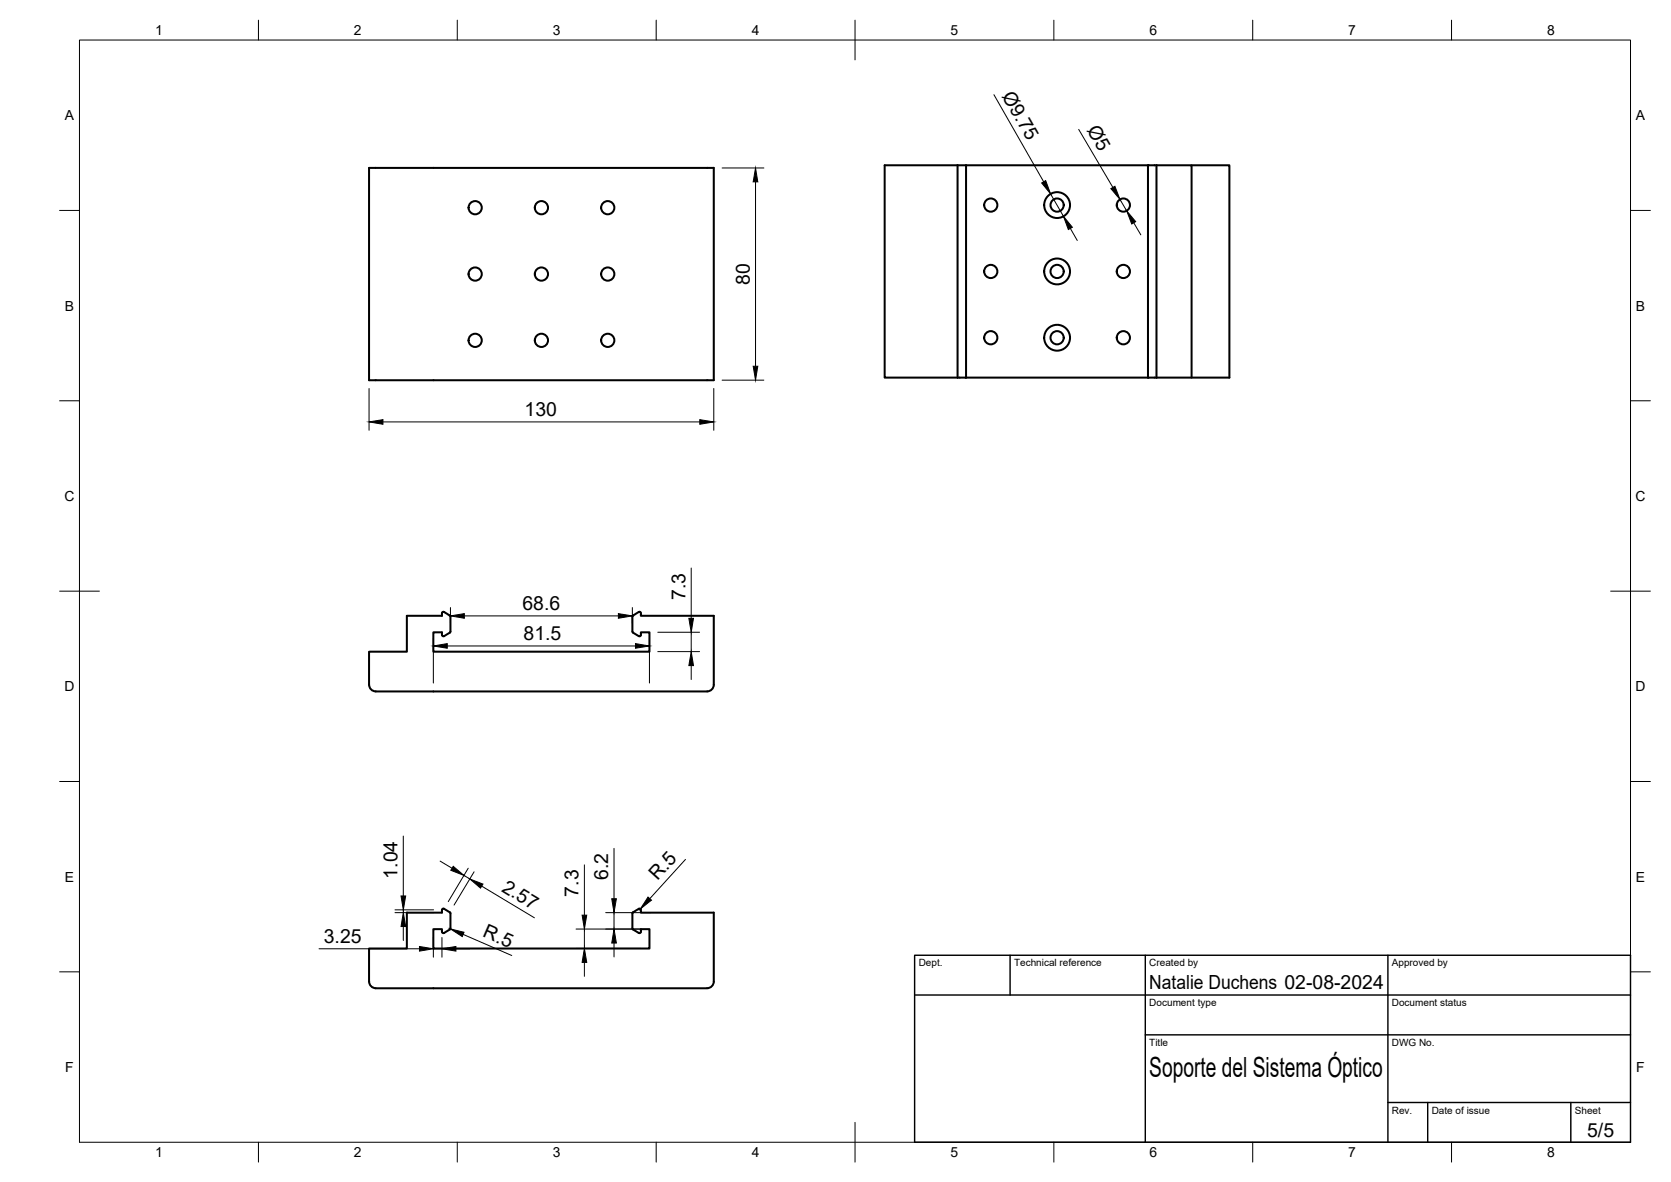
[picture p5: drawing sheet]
<svg xmlns="http://www.w3.org/2000/svg" width="420mm" height="297mm" viewBox="0 0 420 297" stroke-linecap="round" stroke-linejoin="round" font-family="sans-serif">
<!-- layer: Visible -->
<g fill="none" stroke="#000" stroke-width=".51">
<path d="M92.8 42.2h86.7v53.4h-86.7zM240.8 41.5h2.1M240.8 41.5h-18.4v53.4h18.4M240.8 41.5v53.4M242.9 41.5h45.7M242.9 41.5v53.4M288.6 41.5h2.2M288.6 41.5v53.4M290.8 41.5h8.8v53.4M290.8 41.5v53.4M299.6 41.5h9.5v53.4h-18.3M240.8 94.9h2.1"/>
<path d="M242.9 94.9h45.7M288.6 94.9h2.2M113.1 154.7l-1.6-1-.4 .4v.7h-8.8v9h-9.5v8.3M113.1 154.7l.2 .2-.1 4-1.7 1-.4-.3v-.7h-2.1v4.9h54.3v-4.9h-2.2v.8l-.5 .2M159 154.9v3.8M159 158.7l.2 .3 1.4 .9M159.2 154.7l-.2 .2M160.6 153.8l-1.4 .9M160.6 153.8l.5 .1v.9h18.4v17.3a1.66 1.66 0 0 1-1.7 1.6M92.8 172.1a1.7 1.7 0 0 0 1.7 1.7h83.3M113.3 233.3l-.2 .3-1.6 .9-.3-.2-.1-.8h-2.1v4.9h54.3v-4.9h-2.2v.8l-.5 .1M113.3 229.5v3.8"/>
<path d="M113.3 229.5l-.2-.3-1.6-.9-.3 .2-.1 .8h-8.8v9.1h-9.5v8.3M159 229.5v3.8M159 233.3l.2 .3 1.4 .9M160.6 228.4l-1.4 .8-.2 .3M160.6 228.4l.5 .1v.8h18.4v17.4a1.66 1.66 0 0 1-1.7 1.6M92.8 246.7a1.66 1.66 0 0 0 1.7 1.6l83.3 .1"/>
<circle cx="119.5" cy="52.2" r="1.66"/>
<circle cx="136.1" cy="52.2" r="1.66"/>
<circle cx="152.8" cy="52.2" r="1.66"/>
<circle cx="249.1" cy="51.5" r="1.66"/>
<circle cx="265.8" cy="51.5" r="1.66"/>
<circle cx="265.8" cy="51.5" r="3.2"/>
<circle cx="282.5" cy="51.5" r="1.66"/>
<circle cx="119.5" cy="68.9" r="1.66"/>
<circle cx="136.1" cy="68.9" r="1.66"/>
<circle cx="152.8" cy="68.9" r="1.66"/>
<circle cx="249.1" cy="68.2" r="1.66"/>
<circle cx="265.8" cy="68.2" r="1.66"/>
<circle cx="265.8" cy="68.2" r="3.2"/>
<circle cx="282.5" cy="68.2" r="1.66"/>
<circle cx="119.5" cy="85.5" r="1.66"/>
<circle cx="136.1" cy="85.5" r="1.66"/>
<circle cx="152.8" cy="85.5" r="1.66"/>
<circle cx="249.1" cy="84.9" r="1.66"/>
<circle cx="265.8" cy="84.9" r="1.66"/>
<circle cx="265.8" cy="84.9" r="3.2"/>
<circle cx="282.5" cy="84.9" r="1.66"/>
</g>
<!-- layer: BORDER -->
<g fill="none" stroke="#000" stroke-width=".25">
<path d="M20 10.1h390v276.9h-390zM65 5.1v5M115 5.1v5M165 5.1v5M215 5.1v10M265 5.1v5M315 5.1v5M365 5.1v5M15 52.9h5M410 52.9h5M15 100.7h5M410 100.7h5"/>
<path d="M15 148.6h10M405 148.6h10M15 196.4h5M410 196.4h5M15 244.2h5M410 244.2h5M65 287v5M115 287v5M165 287v5M215 282.1v9.9M265 287v5M315 287v5"/>
<path d="M365 287v5"/>
</g>
<!-- layer: TITLEBLOCK -->
<path d="M230 240.1h180v46.9h-180zM230 250h180M254 240.1v9.9M288 240.1v46.9M349 240.1v46.9M288 260.1h122M349 277.1h61M359 277.1v9.9M395 277.1v9.9" fill="none" stroke="#000" stroke-width=".36"/>
<!-- layer: FD_Dimensions -->
<g fill="none" stroke="#000" stroke-width=".25">
<path d="M249.9 23.8l12.5 21.9M271.2 32.5l8.6 14.6M181.6 42.2h10.5M190 45.7v46.3M264.2 48.7l3.2 5.7M269.1 57.4l1.8 3M281.6 50.1l1.7 2.9M285.1 56l1.8 3M92.8 97.6v10.5M179.5 97.6v10.5M181.6 95.5h10.5M96.3 106h79.7"/>
<path d="M113.3 152.7v3.9M116.8 154.8h38.7M159 152.7v3.9M165.4 158.9h10.5M173.8 142.8v12.6M173.8 158.9v4.9M109 160.2v11.4M112.5 162.3h47.3M163.3 160.2v11.4M165.4 163.8h10.5M173.8 167.3v3.5M101.4 210.1v15.1"/>
<path d="M110.7 216.4l3 1.8M116.6 220l1.5 .9M117.7 218.2l-5 8.4M119.2 219.1l-5 8.3M146.9 217.3v12.7M154.4 213.2v12.7M172.4 216l-9 9.8M80.2 238.4h25.3M99.3 229.3h9.7M99.3 228.6h9.7M101.4 228.6v.7M101.4 232.8v3.6"/>
<path d="M109 235.6v4.9M109 238.4h2.1M111.1 235.6v4.9M112.9 233.3l.3 .1M114.6 238.4h3.5M116.4 234.8l12.3 5.3M121.1 222.7l13.3 7.9M144.8 238.3h16.4M144.8 233.5h16.4M146.9 233.5v4.8M152.3 229.3h11.3M154.4 229.3v4.2"/>
<path d="M154.4 237v3.5M161 228.4l-.2 .2M146.9 241.9v3.4"/>
</g>
<g fill="#000" stroke="#000" stroke-width=".25">
<path d="M190 42.2l.5 3.5h-1.1zM261.9 46l1-.6 1.3 3.3zM267.4 54.4l2.2 2.7-1 .6zM279.3 47.4l1-.6 1.3 3.3zM283.3 53l2.3 2.7-1 .6zM189.4 92h1.1l-.5 3.5zM92.8 106l3.5-.5v1.1zM176 105.5l3.5 .5-3.5 .6zM113.3 154.8l3.5-.6v1.2zM155.5 154.2l3.5 .6-3.5 .6zM173.2 155.4h1.2l-.6 3.5zM109 162.3l3.5-.6v1.2z"/>
<path d="M159.8 161.7l3.5 .6-3.5 .6zM173.8 163.8l.6 3.5h-1.2zM114 217.7l2.6 2.3-3.3-1.3zM101.4 229.3l.6 3.5h-1.2zM100.8 225.2h1.2l-.6 3.4zM105.5 237.9l3.5 .5-3.5 .6zM111.1 238.4l3.5-.5v1.1zM113.2 233.4l3.5 .9-.5 1.1zM118.1 220.9l3.3 1.3-.6 1zM146.4 230h1.1l-.6 3.5zM154.4 233.5l.6 3.5h-1.2zM153.8 225.9h1.2l-.6 3.4z"/>
<path d="M162.9 225.4l.9 .8-2.8 2.2zM146.9 238.3l.6 3.6h-1.1z"/>
</g>
<text font-size="7" x="289" y="270.6">Soporte del Sistema Óptico</text>
<g font-size="4.9">
<text x="251.8" y="24.1" transform="rotate(60 251.8 24.1)">Ø9.75</text>
<text x="273.2" y="32.8" transform="rotate(60 273.2 32.8)">Ø5</text>
<text x="188.5" y="71.6" transform="rotate(-90 188.5 71.6)">80</text>
<text x="131.9" y="104.6">130</text>
<text x="131.4" y="153.3">68.6</text>
<text x="172.3" y="150.7" transform="rotate(-90 172.3 150.7)">7.3</text>
<text x="131.6" y="160.9">81.5</text>
<text x="99.9" y="220.8" transform="rotate(-90 99.9 220.8)">1.04</text>
<text x="152.9" y="221.1" transform="rotate(-90 152.9 221.1)">6.2</text>
<text x="165.3" y="221.5" transform="rotate(-48 165.3 221.5)">R.5</text>
<text x="126" y="223.9" transform="rotate(31 126 223.9)">2.57</text>
<text x="145.5" y="225.3" transform="rotate(-90 145.5 225.3)">7.3</text>
<text x="81.4" y="237">3.25</text>
<text x="121.2" y="235.3" transform="rotate(23 121.2 235.3)">R.5</text>
<text x="289" y="248.5">Natalie Duchens 02-08-2024</text>
<text x="399.1" y="285.7">5/5</text>
</g>
<g font-size="3.5">
<text x="39" y="8.8">1</text>
<text x="89" y="8.8">2</text>
<text x="139" y="8.8">3</text>
<text x="189" y="8.8">4</text>
<text x="239" y="8.8">5</text>
<text x="289" y="8.8">6</text>
<text x="339" y="8.8">7</text>
<text x="389" y="8.8">8</text>
<text x="16.3" y="30.2">A</text>
<text x="411.3" y="30.2">A</text>
<text x="16.3" y="78">B</text>
<text x="411.3" y="78">B</text>
<text x="16.2" y="125.9">C</text>
<text x="411.2" y="125.9">C</text>
<text x="16.2" y="173.7">D</text>
<text x="411.2" y="173.7">D</text>
<text x="16.3" y="221.6">E</text>
<text x="411.3" y="221.6">E</text>
<text x="16.4" y="269.4">F</text>
<text x="411.4" y="269.4">F</text>
<text x="39" y="290.8">1</text>
<text x="89" y="290.8">2</text>
<text x="139" y="290.8">3</text>
<text x="189" y="290.8">4</text>
<text x="239" y="290.8">5</text>
<text x="289" y="290.8">6</text>
<text x="339" y="290.8">7</text>
<text x="389" y="290.8">8</text>
</g>
<g font-size="2.5">
<text x="231" y="242.9">Dept.</text>
<text x="255" y="242.9">Technical reference</text>
<text x="289" y="242.9">Created by</text>
<text x="350" y="242.9">Approved by</text>
<text x="289" y="252.8">Document type</text>
<text x="350" y="252.8">Document status</text>
<text x="289" y="262.9">Title</text>
<text x="350" y="262.9">DWG No.</text>
<text x="350" y="279.9">Rev.</text>
<text x="360" y="279.9">Date of issue</text>
<text x="396" y="279.9">Sheet</text>
</g>
</svg>
